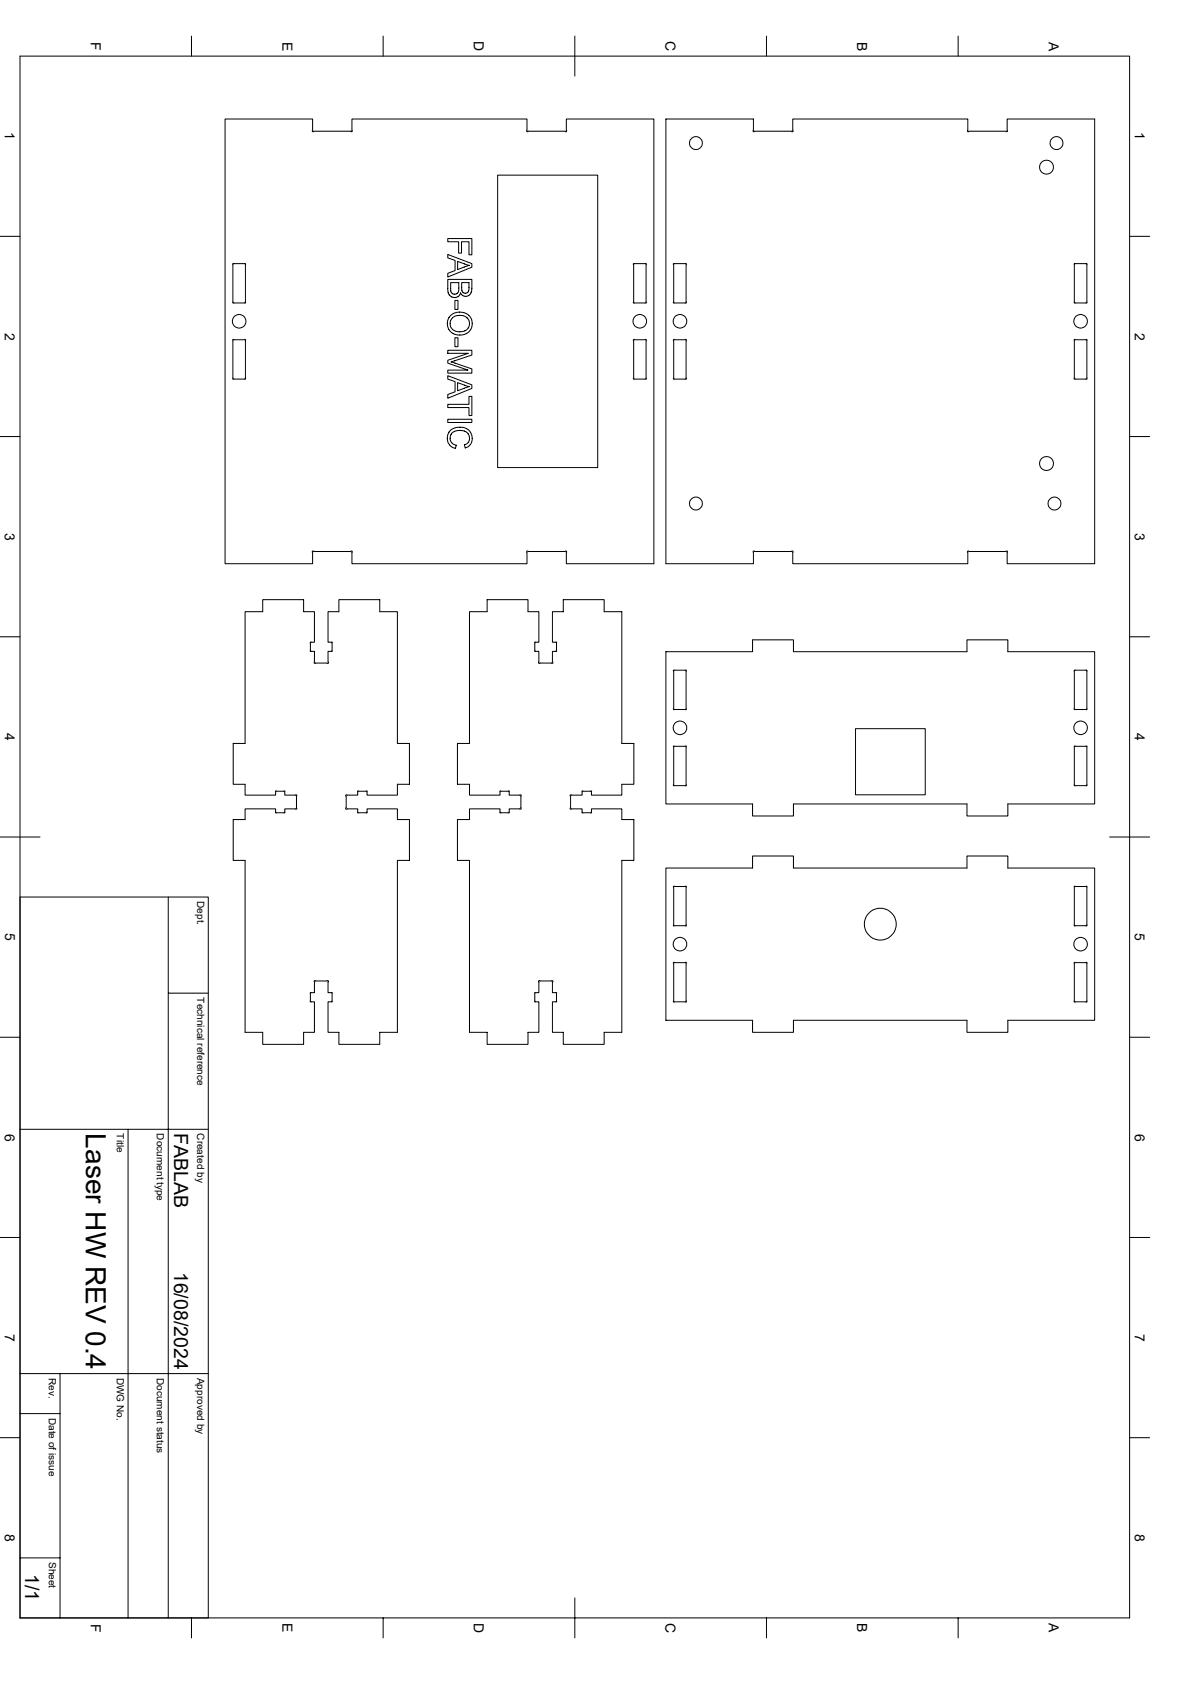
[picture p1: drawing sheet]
<svg xmlns="http://www.w3.org/2000/svg" width="297mm" height="420mm" viewBox="0 0 297 420" stroke-linecap="round" stroke-linejoin="round" font-family="sans-serif">
<g fill="none" stroke="#000" stroke-width=".25">
<path d="M5 14h276.9v390h-276.9zM47.8 9v5M95.6 9v5M143.5 9v10M191.3 9v5M239.1 9v5M78 32.5l-.1 .2 .2 .2 .2-.1 9.5 .1 .1-.2-.1-.2M78 32.5v-2.8h-21.8v111.1h21.8v-2.8M87.8 32.5v-2.8h43.7v2.8M131.5 32.5l-.1 .2 .2 .2 .2-.1 9.5 .1 .1-.2v-.2M141.4 32.5v-2.8h21.8v111.1h-21.8v-2.8M188 32.5v.2l.1 .2 .2-.1 9.5 .1 .2-.2-.2-.2"/>
<path d="M188 32.5v-2.8h-21.8v111.1h21.8v-2.8M197.9 32.5v-2.8h43.7v2.8M241.6 32.5l-.1 .2 .1 .2 .3-.1 9.4 .1 .2-.2-.1-.2M251.4 32.5v-2.8h21.8v111.1h-21.8v-2.8M0 59h5M111.8 59.6h6v4h-.7v-3.2h-1.9v2.8h-.7v-2.8h-2.7zM124.2 43.7h25v73.1h-25zM281.9 59h5M58.1 66.1v9.5h2.9M58.4 65.9l-.3-.1 .1 .3M58.4 65.8h2.6M61 65.9l.3-.1-.1 .3"/>
<path d="M61.2 75.4l.1 .2h-.3M61.3 66.1v9.3M111.8 63.5l6 2.3v.9l-6 2.5v-1l1.8-.6v-2.6l-1.8-.6zM111.8 69.8h6v2.3l-.3 1.2-.7 .6-.8 .1-.6-.3-.5-.5-.2 .5-.7 .5-.7 .1-.6-.2-.6-.4-.3-.7zM112.4 78.8l1.1-.7 .9-.2 1.5 .2 .9 .4 .7 .8 .4 1.2-.2 1.3-.4 .7-.8 .7-1.2 .5-1.5-.1-1.1-.5-.8-1.1-.3-1.2 .2-.9zM112.5 70.6h2v2.1l-.6 .7h-.7l-.6-.5zM112.9 79.3l.8-.4 1-.2 1 .1 .6 .3 .5 .5 .3 .7v1l-.3 .7-.6 .5-1.1 .3h-1.1l-.8-.4-.6-.6-.2-.7v-.9zM113.5 75h.8v2.3h-.8zM114.2 65.3l2.9 1-2.9 1zM115.2 70.6h1.9v1.7l-.3 .6-.3 .3h-.6l-.5-.3zM158.2 66.1l-.1 9.5h.3M158.4 65.9l-.3-.1 .1 .3"/>
<path d="M158.4 75.6h2.6M158.4 65.8h2.6M161 65.9l.3-.1-.1 .3M161.2 66.1l.1 9.5h-.3M168.1 66.1v9.5h.3M168.4 65.9l-.3-.1v.3M168.4 75.6h2.6M168.4 65.8h2.6M171 65.9l.3-.1-.1 .3M171.2 66.1l.1 9.5h-.3M268.1 66.1v9.3M268.2 75.4l-.1 .2h.3"/>
<path d="M268.4 65.9l-.3-.1 .1 .3M268.4 65.8h2.6M271 65.9l.3-.1-.1 .3M271.2 75.4v.3l-2.8-.1M271.3 66.1v9.3M58.1 85.1v9.3M58.2 94.4l-.1 .3 .3-.1M58.4 94.7h2.6M61 84.8h-2.8v.2M61 84.8h.3l-.1 .2M61.2 94.4l.1 .3-.3-.1M61.3 85.1v9.3"/>
<path d="M111.8 93.8l6 2.3v.9l-6 2.4v-.9l1.8-.7v-2.5l-1.8-.6zM111.8 87.5h6v1.1l-5.2 1.8 5.2 1.7v1.1h-6v-.8h5l-5-1.7v-.7l5.1-1.8h-5.1zM113.5 84.3h.8v2.3h-.8zM114.2 95.5l2.9 1-2.9 1.1zM158.2 94.4l-.1 .3 .3-.1M158.2 85.1v9.3M158.4 84.8h-.3l.1 .2M158.4 94.7h2.6M158.4 84.8h2.6M161 84.8h.3l-.1 .2M161.2 94.4l.1 .3-.3-.1M161.2 85.1v9.3"/>
<path d="M168.1 94.4v.3l.3-.1M168.1 85.1v9.3M168.4 84.8h-.3v.2M168.4 94.7h2.6M168.4 84.8h2.6M171 84.8h.3l-.1 .2M171.2 94.4l.1 .3-.3-.1M171.2 85.1v9.3M268.1 85.1v9.3M268.2 94.4l-.1 .3 .3-.1M268.4 84.8h-.3l.1 .2M268.4 84.8h2.8v.2"/>
<path d="M268.4 94.7h2.6M271.2 94.4l.1 .3-.3-.1M271.3 85.1v9.3M0 109h5M111.8 101h5.3v-2h.7v4.8h-.7v-2h-5.3zM111.8 104.7h6v.8h-6zM112.4 107.5l1.6-.8h1.3l.9 .2a2.63 2.63 0 0 1 1.7 2.5 2.63 2.63 0 0 1-1.8 2.4l-.2-.7 1-.6 .3-.8-.1-.8-.3-.7-.6-.5-1-.2-1.3 .1-1.1 .6-.4 .7v.9l.5 1 1 .4-.2 .8-1.1-.5-.8-1.2-.1-1.6zM281.9 109h5M78.3 137.7l-.3-.1v.4M78.3 137.7h9.2M87.5 137.7l.4-.1-.1 .4M87.8 138v2.8h43.7v-2.8"/>
<path d="M131.8 137.7l-.3-.1v.4M131.8 137.7h9.3M141.1 137.7l.3-.1v.4M188.3 137.7l-.3-.1v.4M188.3 137.7h9.3M197.6 137.7l.3-.1-.1 .4M197.9 138v2.8h43.7v-2.8M241.9 137.7l-.4-.1 .1 .4M241.9 137.7h9.2M251.1 137.7l.3-.1v.4M0 159h5M281.9 159h5"/>
<path d="M77.7 162.6h-.3v-2.2h1.1v-7.7h-2.7v-3h-10.2v3h-4.4v32.9h-3v10.2h3v2.7h7.6v-.7M77.7 162.6h.8v2.6M78.5 165.3l-.1 .2 .2 .2 3-.1M81.9 165.3l.1 .3-.4-.1M82.7 162.6h.2v-2.2h-1v-7.7h2.7v-3h10.2v3h4.4v32.9h3v10.2h-3v2.7h-7.6v-.7M82.7 162.6h-.8v2.6M133.5 162.4l-.1-2h1.1v-7.7h-2.7v-3h-10.2v3h-4.4v32.9h-3v10.2h3v2.7h7.6v-.7M133.5 162.4l-.1 .2h.3M133.7 162.6h.8v2.6M134.5 165.3l-.1 .2 .2 .2 3-.1M137.9 165.3l.1 .3-.4-.1M138.7 162.6h-.8v2.6"/>
<path d="M138.9 162.4v.2h-.2M138.9 162.4v-2h-1v-7.7h2.7v-3h10.2v3h4.4v32.9h3v10.2h-3v2.7h-7.6v-.7M166.2 162.7h21.6v-2.9h10.2v2.9h43.3v-2.9h10.2v2.9h21.7v38h-21.7v3.1h-10.2v-3.1h-43.3v3.1h-10.2v-3.1h-21.6zM168.1 167.6v9.5h.3M168.4 167.4l-.3-.1v.3M168.4 177.2h2.6M168.4 167.3h2.6M171 167.4l.3-.1-.1 .3M171.2 167.6l.1 9.5h-.3M268.1 167.6v9.3M268.2 176.9l-.1 .3 .3-.1M268.4 167.4l-.3-.1 .1 .3"/>
<path d="M268.4 167.3h2.6M271 167.4l.3-.1-.1 .3M271.2 176.9v.3h-2.8M271.3 167.6v9.3M68.8 197.7v-.2h2.2l.1 .2M71.1 197.8v.7h2.6M73.7 198.6l.3-.1v.3M74 198.9v2.7M86.7 198.6l-.3-.1-.1 .1 .1 3M89.3 197.8v.7h-2.6M89.3 197.7v-.2h2.3v.2M124.8 197.7v-.2h2.2v.2"/>
<path d="M127.1 197.8v.7h2.6M129.7 198.6l.3-.1v.3M130 198.9v2.7M142.7 198.6l-.2-.1-.2 .1 .1 3M145.3 197.8v.7h-2.6M145.3 197.7v-.2h2.3v.2M168.1 195.9v.3l.3-.1M168.1 186.6v9.3M168.4 186.4l-.3-.1v.3M168.4 196.2h2.6M168.4 186.4h2.6M171 186.4l.3-.1-.1 .3"/>
<path d="M171.2 195.9l.1 .3-.3-.1M171.2 186.6v9.3M213.5 181.9h17.4v16.6h-17.4zM268.1 186.6v9.3M268.2 195.9l-.1 .3 .3-.1M268.4 186.4l-.3-.1 .1 .3M268.4 196.2h2.6M268.4 186.4l2.8-.1v.3M271.2 195.9l.1 .3-.3-.1M271.3 186.6v9.3M0 209h10M71 202.7v.3h-2.2v-1h-7.6v2.6h-3v10.2h3v43h4.4v3h10.2v-3h2.7v-7.7h-1.1v-2.2h1.1v-2.6"/>
<path d="M73.7 202h-2.6v.7M74 201.7v.3l-.3-.1M86.4 201.7l-.1 .3 .4-.1M86.7 202h2.6v1h2.3v-.3M91.6 202.7v-.7h7.6v2.6h3v10.2h-3v43h-4.4v3h-10.2v-3h-2.7v-7.7h1v-2.2h-1v-2.6M124.8 202.7v-.7h-7.6v2.6h-3v10.2h3v43h4.4v3h10.2v-3h2.7v-7.7l-1 .1v-.3M129.7 202h-2.6l-.1 1h-2.2v-.3M130 201.7v.3l-.3-.1M142.4 201.7l-.1 .3 .4-.1M142.7 202h2.6v.7M145.3 202.7v.3h2.3v-1h7.6v2.6h3v10.2h-3v43h-4.4v3h-10.2v-3h-2.7v-7.7h1v-2.2h-1v-2.6M166.2 216.7h21.6v-3h10.2v3h43.3v-3h10.2v3h21.7v38.1h-21.7v3h-10.2v-3h-43.3v3h-10.2v-3h-21.6z"/>
<path d="M276.9 209h10M5 224h47v180M42 224v180M168.1 230.9v.3l.3-.1M168.1 221.7v9.2M168.4 221.4l-.3-.1v.3M168.4 221.4h2.6M168.4 231.1h2.6M171 221.4l.3-.1-.1 .3M171.2 230.9l.1 .3-.3-.1M171.2 221.7v9.2M268.1 221.7v9.2"/>
<path d="M268.2 230.9l-.1 .3 .3-.1M268.4 221.4l-.3-.1 .1 .3M268.4 221.4l2.8-.1v.3M271.2 230.9v.3l-2.8-.1M271.3 221.7v9.2M0 259h5M42 248h10M81.6 244.9h-3l-.2 .1 .1 .2M81.6 245l.4-.1-.1 .3M134.5 245.3v2.6h-1.1l.1 2M137.6 244.9h-3l-.2 .1 .1 .2M137.6 245l.4-.1-.1 .3"/>
<path d="M168.1 249.9v.3l.3-.1M168.4 240.4h-.3v9.5M168.4 240.4h2.6M168.4 250.1h2.6M171 240.4h.3l-.1 9.5M171.2 249.9l.1 .3-.3-.1M268.1 240.6v9.3M268.2 249.9l-.1 .3 .3-.1M268.4 240.4l-.3-.1 .1 .3M268.4 240.4l2.8-.1v.3M271.2 249.9v.3l-2.8-.1M271.3 240.6v9.3"/>
<path d="M281.9 259h5M5 282h47M32 282v122M0 309h5M281.9 309h5M0 359h5M5 353h10M5 343h47M15 343v61M281.9 359h5M5 389h10M143.5 399v10"/>
<path d="M47.8 404v5M95.6 404v5M191.3 404v5M239.1 404v5"/>
<circle cx="173.7" cy="35.7" r="1.61"/>
<circle cx="263.7" cy="35.7" r="1.61"/>
<circle cx="261.2" cy="41.7" r="1.74"/>
<circle cx="59.7" cy="80.2" r="1.69"/>
<circle cx="159.7" cy="80.2" r="1.69"/>
<circle cx="169.7" cy="80.2" r="1.69"/>
<circle cx="269.7" cy="80.2" r="1.69"/>
<circle cx="261.2" cy="115.7" r="1.74"/>
<circle cx="173.7" cy="125.7" r="1.61"/>
<circle cx="263.2" cy="125.7" r="1.61"/>
<circle cx="169.7" cy="181.8" r="1.69"/>
<circle cx="269.7" cy="181.8" r="1.69"/>
<circle cx="169.7" cy="235.7" r="1.69"/>
<circle cx="219.7" cy="230.8" r="4"/>
<circle cx="269.7" cy="235.7" r="1.69"/>
</g>
<text font-size="7" x="21.5" y="283" transform="rotate(90 21.5 283)">Laser HW REV 0.4</text>
<g font-size="4.9">
<text x="43.5" y="283" transform="rotate(90 43.5 283)">FABLAB</text>
<text x="43.5" y="317.5" transform="rotate(90 43.5 317.5)">16/08/2024</text>
<text x="6.3" y="393.1" transform="rotate(90 6.3 393.1)">1/1</text>
</g>
<g font-size="3.5">
<text x="22.6" y="10.5" transform="rotate(90 22.6 10.5)">F</text>
<text x="70.5" y="10.4" transform="rotate(90 70.5 10.4)">E</text>
<text x="118.3" y="10.2" transform="rotate(90 118.3 10.2)">D</text>
<text x="166.1" y="10.2" transform="rotate(90 166.1 10.2)">C</text>
<text x="214" y="10.4" transform="rotate(90 214 10.4)">B</text>
<text x="261.8" y="10.4" transform="rotate(90 261.8 10.4)">A</text>
<text x="1.2" y="33.1" transform="rotate(90 1.2 33.1)">1</text>
<text x="283.2" y="33.1" transform="rotate(90 283.2 33.1)">1</text>
<text x="1.2" y="83" transform="rotate(90 1.2 83)">2</text>
<text x="283.2" y="83.1" transform="rotate(90 283.2 83.1)">2</text>
<text x="1.2" y="133" transform="rotate(90 1.2 133)">3</text>
<text x="283.2" y="133" transform="rotate(90 283.2 133)">3</text>
<text x="1.2" y="183.1" transform="rotate(90 1.2 183.1)">4</text>
<text x="283.2" y="183.1" transform="rotate(90 283.2 183.1)">4</text>
<text x="1.3" y="233" transform="rotate(90 1.3 233)">5</text>
<text x="283.3" y="233" transform="rotate(90 283.3 233)">5</text>
<text x="1.2" y="283" transform="rotate(90 1.2 283)">6</text>
<text x="283.2" y="283" transform="rotate(90 283.2 283)">6</text>
<text x="1.2" y="333" transform="rotate(90 1.2 333)">7</text>
<text x="283.2" y="333" transform="rotate(90 283.2 333)">7</text>
<text x="1.2" y="383" transform="rotate(90 1.2 383)">8</text>
<text x="283.2" y="383" transform="rotate(90 283.2 383)">8</text>
<text x="22.6" y="405.4" transform="rotate(90 22.6 405.4)">F</text>
<text x="70.5" y="405.3" transform="rotate(90 70.5 405.3)">E</text>
<text x="118.3" y="405.2" transform="rotate(90 118.3 405.2)">D</text>
<text x="166.1" y="405.2" transform="rotate(90 166.1 405.2)">C</text>
<text x="214" y="405.3" transform="rotate(90 214 405.3)">B</text>
<text x="261.8" y="405.3" transform="rotate(90 261.8 405.3)">A</text>
</g>
<g font-size="2.5">
<text x="49.2" y="225" transform="rotate(90 49.2 225)">Dept.</text>
<text x="49.2" y="249" transform="rotate(90 49.2 249)">Technical reference</text>
<text x="29.2" y="283" transform="rotate(90 29.2 283)">Title</text>
<text x="39.2" y="283" transform="rotate(90 39.2 283)">Document type</text>
<text x="49.2" y="283" transform="rotate(90 49.2 283)">Created by</text>
<text x="12.2" y="344" transform="rotate(90 12.2 344)">Rev.</text>
<text x="29.2" y="344" transform="rotate(90 29.2 344)">DWG No.</text>
<text x="39.2" y="344" transform="rotate(90 39.2 344)">Document status</text>
<text x="49.2" y="344" transform="rotate(90 49.2 344)">Approved by</text>
<text x="12.2" y="354" transform="rotate(90 12.2 354)">Date of issue</text>
<text x="12.2" y="390" transform="rotate(90 12.2 390)">Sheet</text>
</g>
</svg>
